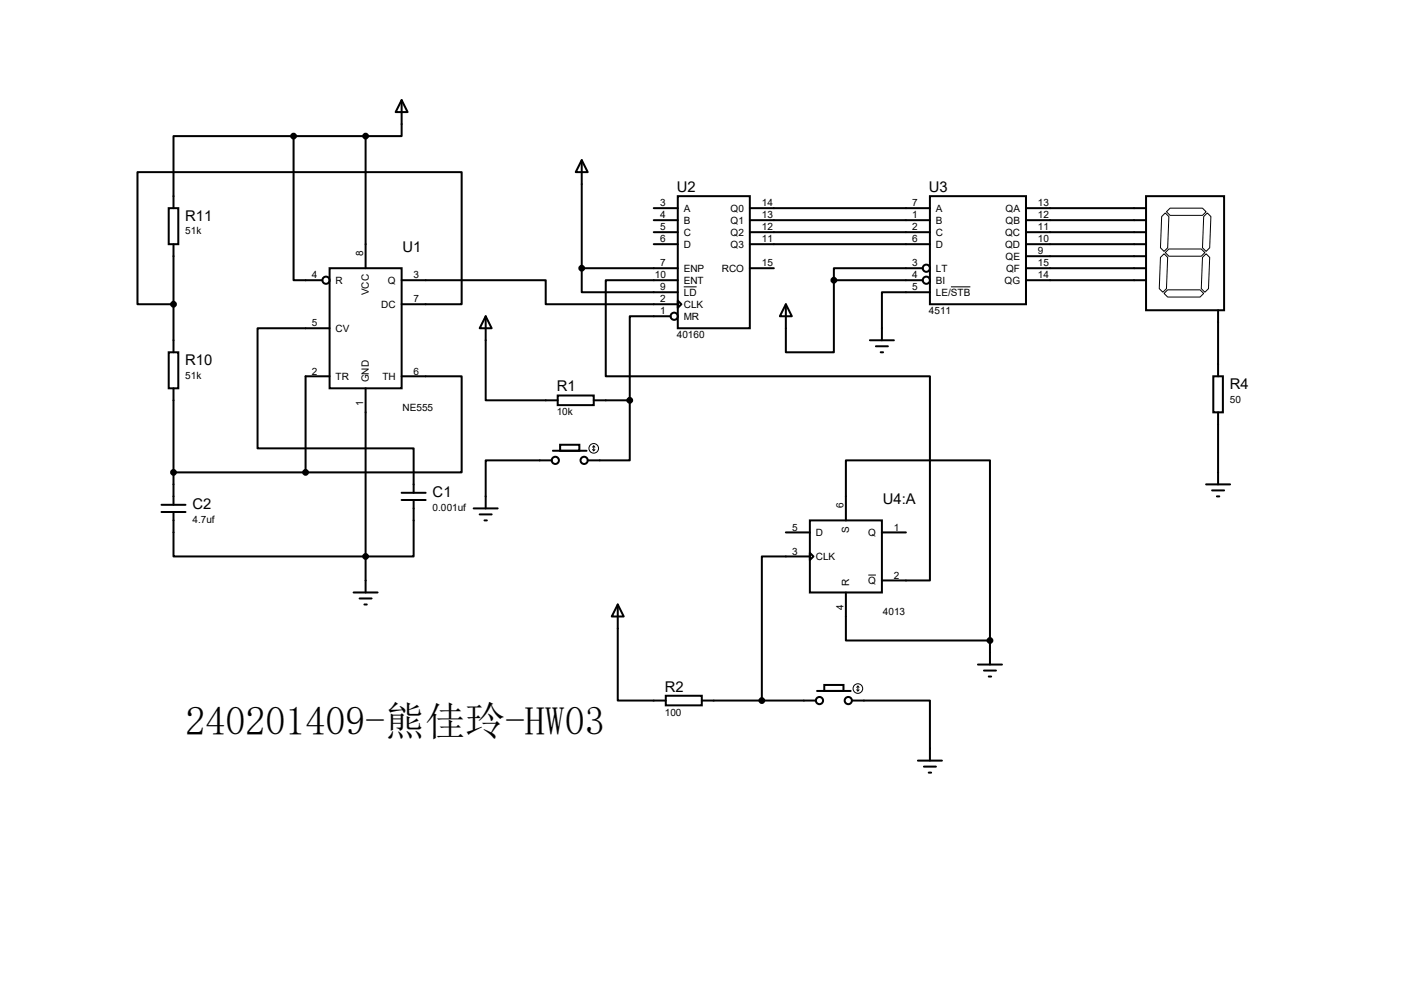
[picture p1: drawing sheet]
<svg xmlns="http://www.w3.org/2000/svg" width="297mm" height="210mm" viewBox="0 0 297 210" stroke-linecap="round" stroke-linejoin="round" font-family="sans-serif">
<g fill="none" stroke="#000" stroke-width=".42">
<path d="M62.1 28.8h-25.4v15.2M62.1 28.8v30.5h6.1M62.1 28.8h15.2M77.3 28.8v27.9M85 21.2l1.2 2.5h-2.5zM85 21.2v7.6h-7.7M123.1 33.9l1.2 2.5h-2.5zM123.1 33.9v22.8M35.7 44h2v7.6h-2zM36.7 51.6v22.9M69.7 56.7h15.3v25.4h-15.3zM85 59.3h30.4v5h28"/>
<path d="M123.1 56.7v5.1h20.3M123.1 56.7h20.3M138.3 44h5.1M138.3 46.6h5.1M138.3 49.1h5.1M138.3 51.6h5.1M143.4 41.5h15.2v27.9h-15.2zM143.4 59.3h-15.3v20.3h68.6v43.2h-10.1M158.6 44h38.1M158.6 46.6h38.1M158.6 49.1h38.1M158.6 51.6h38.1"/>
<path d="M158.6 56.7h5.1M176.4 59.3v15.2h-10.2v-10.2M176.4 59.3h18.8M195.2 56.7h-18.8v2.6M196.7 41.5h20.3v22.8h-20.3zM217 44h25.4M217 46.6h25.4M217 49.1h25.4M217 51.6h25.4M217 54.2h25.4M217 56.7h25.4M217 59.3h25.4"/>
<path d="M242.4 41.5h16.6v24.1h-16.6zM35.7 74.5h2v7.6h-2zM36.7 64.3h-7.6v-27.9h68.6v27.9h-12.7M69.7 69.4h-15.2v25.4h33v9.4M69.7 79.6h-5.1v20.3M85 79.6h12.7v20.3h-33.1M102.7 66.9l1.3 2.5h-2.5zM102.7 66.9v17.8h15.3M141.9 66.9h-8.7v17.8M143.4 63.6l.7 .7-.7 .8zM166.2 64.3l1.3 2.6h-2.5zM184 72h5.1"/>
<path d="M185.3 73.2h2.5M186.3 74.5h.5M196.7 61.8h-10.1v10.2M256.7 79.6h2v7.6h-2zM257.7 65.6v14M36.7 82.1v24.7M36.7 99.9h27.9M77.3 82.1v43.2M116.7 97.4h-14v10.1M117 95.3h7.1M118 83.7h7.6v2h-7.6zM118.5 94.1h4.1v1.2h-4.1z"/>
<path d="M125.6 84.7h7.6M133.2 84.7v12.7h-8.9M257.7 87.2v15.2M34.2 106.8h5M34.2 108.3h5M85 104.2h5M85 105.7h5M87.5 105.7v12h-50.8v-9.4M100.2 107.5h5.1M101.5 108.8h2.5M102.5 110.1h.5M166.2 112.6h5.1"/>
<path d="M171.3 110.1h15.3v15.2h-15.3zM171.3 116.9l.8 .8-.8 .7zM171.3 117.7h-10.1v30.5M178.9 110.1v-12.7h30.5v38.1M186.6 112.6h5M255.1 102.4h5.1M256.4 103.7h2.6M257.4 105h.5M74.8 125.3h5.1M76.1 126.6h2.5M77.1 127.8h.5M130.7 127.8l1.3 2.6h-2.6z"/>
<path d="M130.7 127.8v20.4h10.1M178.9 125.3v10.2h30.5M209.4 135.5v5M140.8 147.2h7.7v2h-7.7zM148.5 148.2h24.1M172.8 146.1h7.2M174.4 144.9h4v1.2h-4zM180.2 148.2h16.5v12.7M206.9 140.5h5.1M208.2 141.8h2.5M209.2 143.1h.5M194.2 160.9h5.1"/>
<path d="M195.5 162.1h2.5M196.5 163.4h.5"/>
<circle cx="69" cy="59.3" r=".76"/>
<circle cx="196" cy="59.3" r=".76"/>
<circle cx="196" cy="56.7" r=".76"/>
<circle cx="142.6" cy="66.9" r=".76"/>
<circle cx="117.5" cy="97.4" r=".76"/>
<circle cx="123.6" cy="97.4" r=".76"/>
<circle cx="173.4" cy="148.2" r=".76"/>
<circle cx="179.5" cy="148.2" r=".76"/>
</g>
<g fill="none" stroke="#000" stroke-width=".21">
<path d="M245.7 45.8l.8-.8 .8 .8-.3 6.6-.7 .8-.8-.8zM246.3 53.7l.7 .7-.2 6.6-.8 .8-.8-.8 .3-6.6zM246.5 53.4l.8-.7h6.8l.8 .7-.8 .8h-6.8zM246.8 44.8l.7-.8h6.9l.7 .8-.7 .8h-6.9zM254.4 54.4l.7-.7 .8 .7-.2 6.6-.8 .8-.8-.8zM254.6 45.8l.8-.8 .8 .8-.3 6.6-.8 .8-.7-.8zM144.7 60.7h2.7M201.2 60.7h4.1M246.3 62.1l.7-.8h6.9l.7 .8-.7 .7h-6.9zM125.3 95.1l.3 .2M125.6 94.3v1M125.6 94.3l-.3 .3"/>
<path d="M125.6 94.3l.3 .3M125.9 95.1l-.3 .2M183.7 121.6h1.6M181.2 145.9l.3 .2M181.5 145.1v1M181.5 145.1l-.3 .3M181.5 145.1l.2 .3M181.7 145.9l-.2 .2"/>
<circle cx="125.6" cy="94.8" r="1.02"/>
<circle cx="181.5" cy="145.6" r="1.02"/>
</g>
<g fill="#000" stroke="#000" stroke-width=".42">
<circle cx="62.1" cy="28.8" r=".51"/>
<circle cx="77.3" cy="28.8" r=".51"/>
<circle cx="123.1" cy="56.7" r=".51"/>
<circle cx="176.4" cy="59.3" r=".51"/>
<circle cx="36.7" cy="64.3" r=".51"/>
<circle cx="36.7" cy="99.9" r=".51"/>
<circle cx="64.6" cy="99.9" r=".51"/>
<circle cx="133.2" cy="84.7" r=".51"/>
<circle cx="77.3" cy="117.7" r=".51"/>
<circle cx="209.4" cy="135.5" r=".51"/>
<circle cx="161.2" cy="148.2" r=".51"/>
</g>
<text font-size="8.5" x="39.2" y="155.4">240201409-熊佳玲-HW03</text>
<g font-size="3.1">
<text x="143.2" y="40.6">U2</text>
<text x="196.5" y="40.6">U3</text>
<text x="39.2" y="46.7">R11</text>
<text x="85.2" y="53.3">U1</text>
<text x="39.2" y="77.1">R10</text>
<text x="117.8" y="82.8">R1</text>
<text x="260.2" y="82.2">R4</text>
<text x="40.7" y="107.6">C2</text>
<text x="91.5" y="105.1">C1</text>
<text x="186.8" y="106.6">U4:A</text>
<text x="140.6" y="146.3">R2</text>
</g>
<g font-size="2.1">
<text x="139.7" y="43.6">3</text>
<text x="139.7" y="46.2">4</text>
<text x="144.7" y="44.8">A</text>
<text x="144.7" y="47.3">B</text>
<text x="154.6" y="44.8">Q0</text>
<text x="154.6" y="47.3">Q1</text>
<text x="161.2" y="43.6">14</text>
<text x="161.2" y="46.2">13</text>
<text x="193" y="43.6">7</text>
<text x="193" y="46.2">1</text>
<text x="198" y="44.8">A</text>
<text x="198" y="47.3">B</text>
<text x="212.7" y="44.8">QA</text>
<text x="212.7" y="47.3">QB</text>
<text x="219.6" y="43.6">13</text>
<text x="219.6" y="46.2">12</text>
<text x="39.2" y="49.6">51k</text>
<text x="139.7" y="48.7">5</text>
<text x="139.7" y="51.3">6</text>
<text x="144.7" y="49.9">C</text>
<text x="144.7" y="52.4">D</text>
<text x="154.6" y="49.9">Q2</text>
<text x="154.6" y="52.4">Q3</text>
<text x="161.2" y="48.7">12</text>
<text x="161.2" y="51.3">11</text>
<text x="193" y="48.7">2</text>
<text x="193" y="51.3">6</text>
<text x="198" y="49.9">C</text>
<text x="198" y="52.4">D</text>
<text x="212.6" y="49.9">QC</text>
<text x="212.6" y="52.4">QD</text>
<text x="219.6" y="48.7">11</text>
<text x="219.6" y="51.3">10</text>
<text x="219.6" y="53.8">9</text>
<text x="66" y="58.9">4</text>
<text x="76.8" y="54.2" transform="rotate(-90 76.8 54.2)">8</text>
<text x="87.5" y="58.9">3</text>
<text x="138.5" y="58.9">10</text>
<text x="139.7" y="56.3">7</text>
<text x="144.7" y="57.5">ENP</text>
<text x="152.7" y="57.5">RCO</text>
<text x="161.2" y="56.3">15</text>
<text x="193" y="56.3">3</text>
<text x="193" y="58.9">4</text>
<text x="198" y="57.5">LT</text>
<text x="212.7" y="54.9">QE</text>
<text x="212.9" y="57.5">QF</text>
<text x="219.6" y="56.3">15</text>
<text x="219.6" y="58.9">14</text>
<text x="71" y="60">R</text>
<text x="78" y="62.4" transform="rotate(-90 78 62.4)">VCC</text>
<text x="80.6" y="65.1">DC</text>
<text x="82" y="60">Q</text>
<text x="87.5" y="64">7</text>
<text x="139.7" y="61.4">9</text>
<text x="139.7" y="64">2</text>
<text x="144.7" y="60">ENT</text>
<text x="144.7" y="62.6">LD</text>
<text x="144.7" y="65.1">CLK</text>
<text x="193" y="61.4">5</text>
<text x="198" y="60">BI</text>
<text x="198" y="62.6">LE/STB</text>
<text x="212.5" y="60">QG</text>
<text x="66" y="69">5</text>
<text x="71" y="70.2">CV</text>
<text x="139.7" y="66.5">1</text>
<text x="143.2" y="71.6">40160</text>
<text x="144.7" y="67.6">MR</text>
<text x="196.5" y="66.5">4511</text>
<text x="39.2" y="80.1">51k</text>
<text x="66" y="79.2">2</text>
<text x="71" y="80.3">TR</text>
<text x="78" y="80.9" transform="rotate(-90 78 80.9)">GND</text>
<text x="80.9" y="80.3">TH</text>
<text x="87.5" y="79.2">6</text>
<text x="76.8" y="85.9" transform="rotate(-90 76.8 85.9)">1</text>
<text x="85.2" y="86.8">NE555</text>
<text x="117.8" y="87.8">10k</text>
<text x="260.2" y="85.1">50</text>
<text x="91.5" y="108">0.001uf</text>
<text x="178.4" y="107.5" transform="rotate(-90 178.4 107.5)">6</text>
<text x="40.7" y="110.5">4.7uf</text>
<text x="167.6" y="112.2">5</text>
<text x="172.6" y="113.4">D</text>
<text x="179.6" y="112.7" transform="rotate(-90 179.6 112.7)">S</text>
<text x="183.6" y="113.4">Q</text>
<text x="189.1" y="112.2">1</text>
<text x="167.6" y="117.3">3</text>
<text x="172.6" y="118.4">CLK</text>
<text x="179.6" y="124" transform="rotate(-90 179.6 124)">R</text>
<text x="183.6" y="123.5">Q</text>
<text x="189.1" y="122.4">2</text>
<text x="178.4" y="129" transform="rotate(-90 178.4 129)">4</text>
<text x="186.8" y="130">4013</text>
<text x="140.6" y="151.3">100</text>
</g>
</svg>
